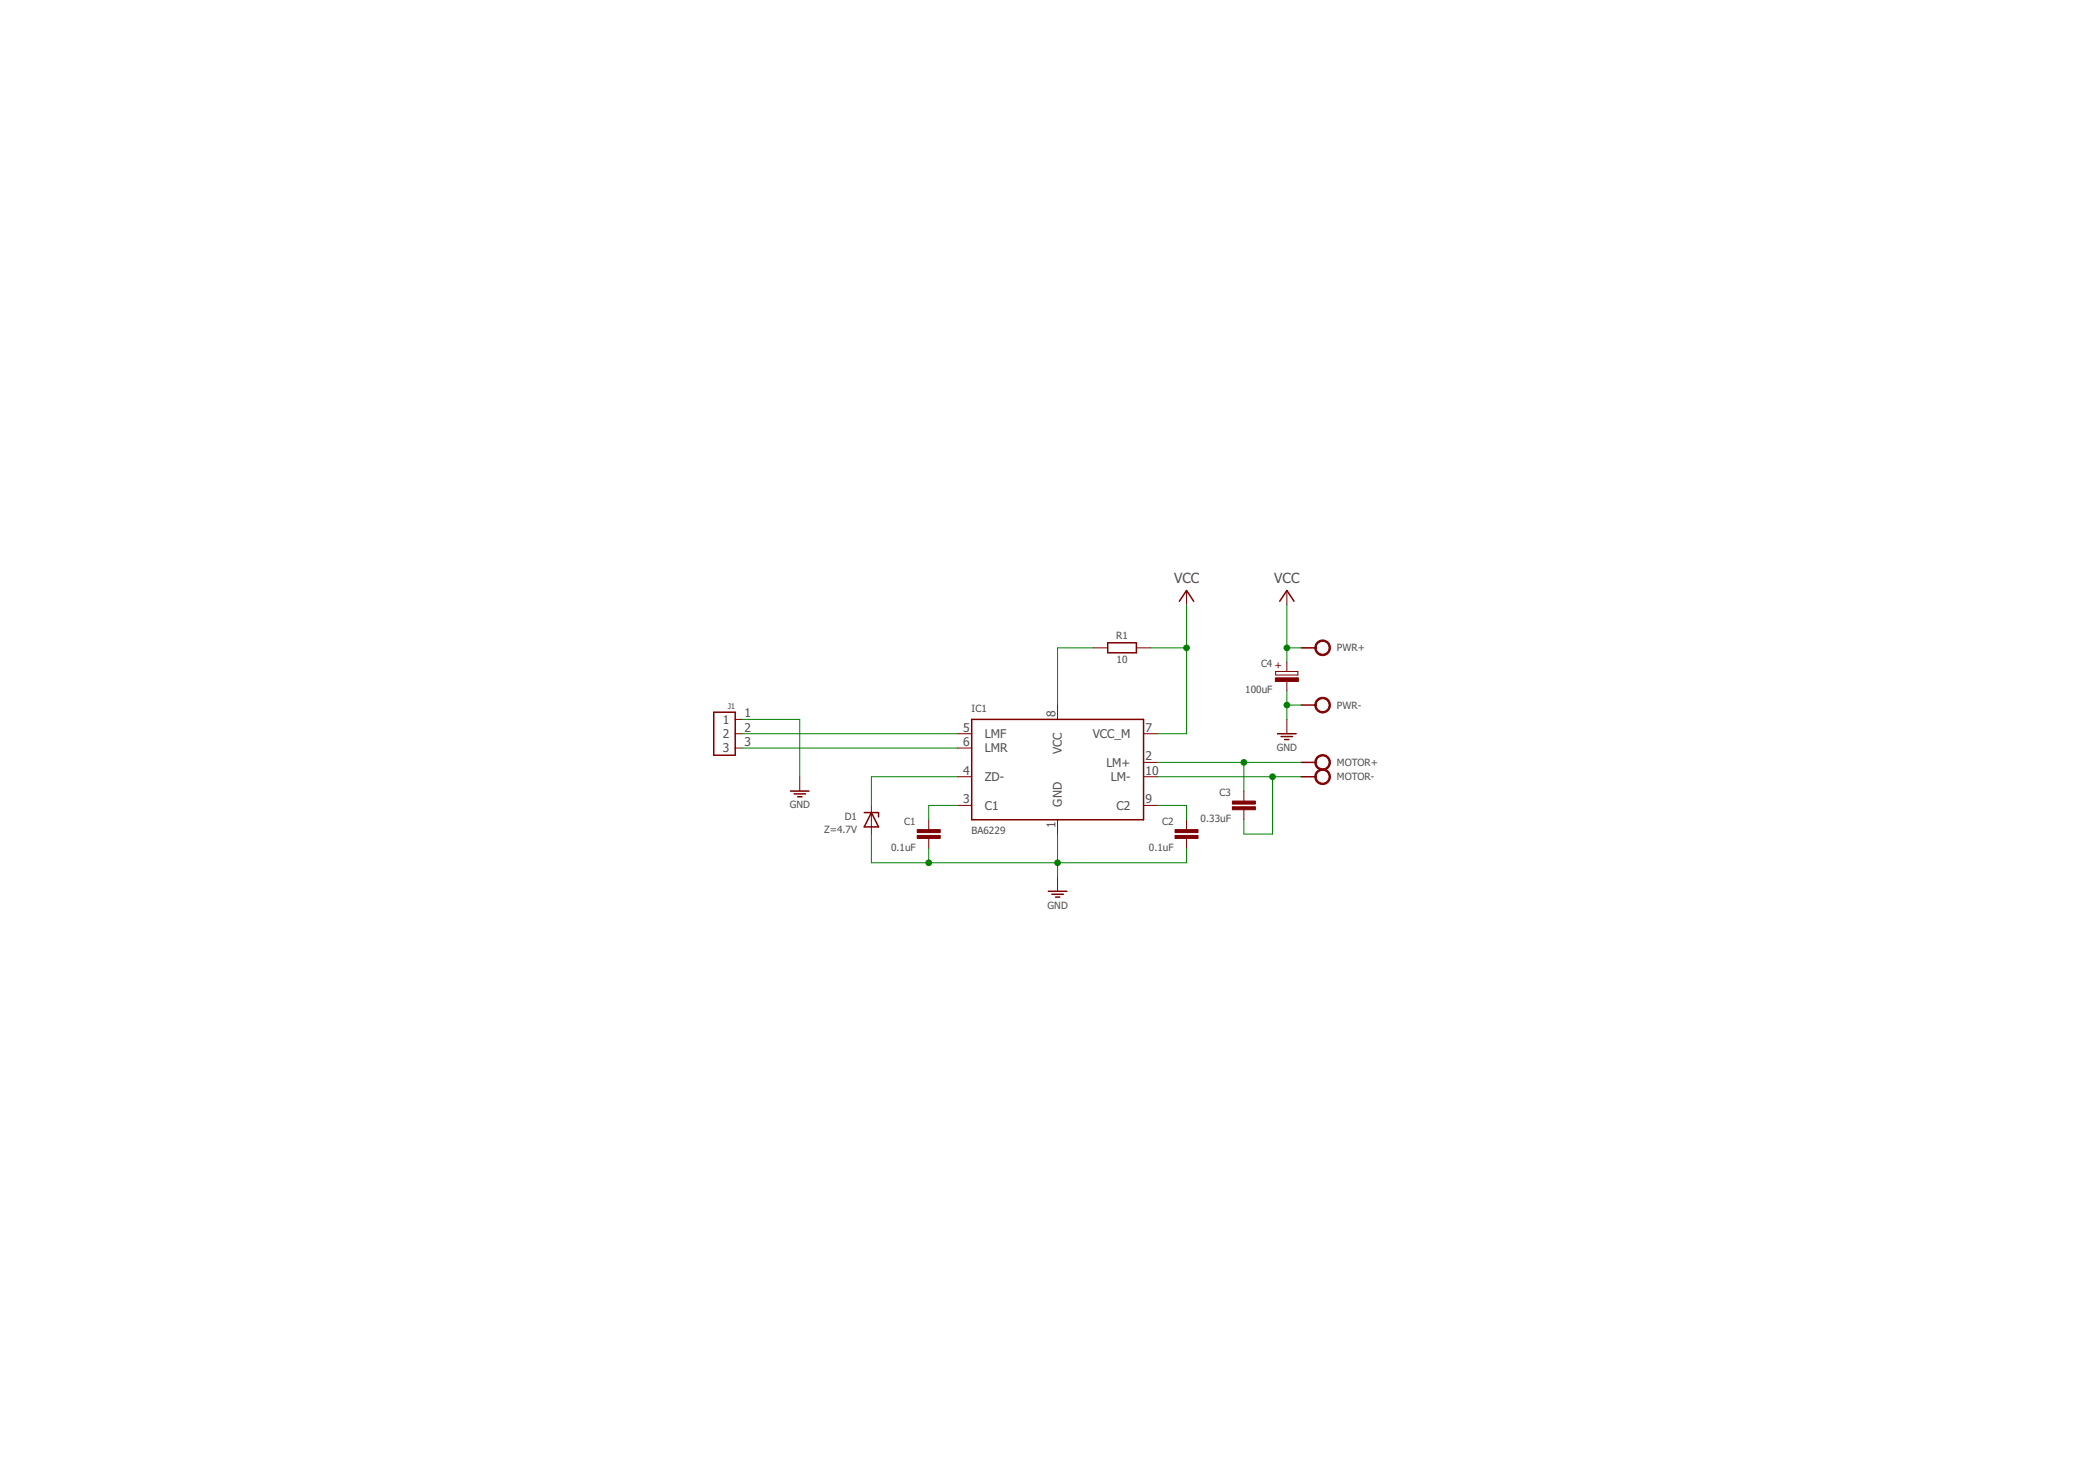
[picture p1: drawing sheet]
<?xml version="1.0" encoding="utf-8"?>
<!DOCTYPE eagle SYSTEM "eagle.dtd">
<eagle version="7.6.0">
<drawing>
<settings>
<setting alwaysvectorfont="no"/>
<setting verticaltext="up"/>
</settings>
<grid distance="0.05" unitdist="inch" unit="inch" style="lines" multiple="2" display="yes" altdistance="0.025" altunitdist="inch" altunit="inch"/>
<schematic xreflabel="%F%N/%S.%C%R" xrefpart="/%S.%C%R">
<libraries>
<library name="ic">
<symbols>
<symbol name="BA6229">
<wire x1="-15.24" y1="8.89" x2="-15.24" y2="-8.89" width="0.254" layer="94"/>
<wire x1="-15.24" y1="-8.89" x2="15.24" y2="-8.89" width="0.254" layer="94"/>
<wire x1="15.24" y1="-8.89" x2="15.24" y2="8.89" width="0.254" layer="94"/>
<wire x1="-15.24" y1="8.89" x2="15.24" y2="8.89" width="0.254" layer="94"/>
<pin name="ZD-" x="-17.78" y="-1.27" length="short"/>
<pin name="VCC_M" x="17.78" y="6.35" length="short" rot="R180"/>
<pin name="LM+" x="17.78" y="1.27" length="short" rot="R180"/>
<pin name="LM-" x="17.78" y="-1.27" length="short" rot="R180"/>
<pin name="VCC" x="0" y="11.43" length="short" rot="R270"/>
<pin name="LMR" x="-17.78" y="3.81" length="short"/>
<pin name="LMF" x="-17.78" y="6.35" length="short"/>
<pin name="GND" x="0" y="-11.43" length="short" rot="R90"/>
<pin name="C1" x="-17.78" y="-6.35" length="short"/>
<text x="-15.24" y="10.16" size="1.27" layer="95">&gt;NAME</text>
<text x="-15.24" y="-10.16" size="1.27" layer="96" align="top-left">&gt;VALUE</text>
<pin name="C2" x="17.78" y="-6.35" length="short" rot="R180"/>
</symbol>
</symbols>
<devicesets>
<deviceset name="BA6229">
<gates>
<gate name="G$1" symbol="BA6229" x="0" y="0"/>
</gates>
<devices>
<device name="" package="SIL10">
<connects>
<connect gate="G$1" pin="C1" pad="3"/>
<connect gate="G$1" pin="C2" pad="9"/>
<connect gate="G$1" pin="GND" pad="1"/>
<connect gate="G$1" pin="LM+" pad="2"/>
<connect gate="G$1" pin="LM-" pad="10"/>
<connect gate="G$1" pin="LMF" pad="5"/>
<connect gate="G$1" pin="LMR" pad="6"/>
<connect gate="G$1" pin="VCC" pad="8"/>
<connect gate="G$1" pin="VCC_M" pad="7"/>
<connect gate="G$1" pin="ZD-" pad="4"/>
</connects>
<technologies>
<technology name=""/>
</technologies>
</device>
</devices>
</deviceset>
</devicesets>
</library>
<library name="pad">
<symbols>
<symbol name="GND">
<wire x1="-1.651" y1="0" x2="1.651" y2="0" width="0.254" layer="94"/>
<text x="0" y="-1.778" size="1.27" layer="96" align="top-center">&gt;VALUE</text>
<pin name="GND" x="0" y="2.54" visible="off" length="short" direction="sup" rot="R270"/>
<wire x1="-1.016" y1="-0.508" x2="1.016" y2="-0.508" width="0.254" layer="94"/>
<wire x1="-0.381" y1="-1.016" x2="0.381" y2="-1.016" width="0.254" layer="94"/>
</symbol>
<symbol name="SPAD">
<pin name="P$1" x="0" y="0" visible="off" length="point" direction="pas" function="dot"/>
<wire x1="0" y1="0" x2="-2.54" y2="0" width="0.254" layer="94"/>
<circle x="-3.81" y="0" radius="1.27" width="0.254" layer="94"/>
<text x="-6.35" y="0" size="1.27" layer="95" align="center-right">&gt;NAME</text>
</symbol>
<symbol name="VCC">
<wire x1="1.27" y1="0.635" x2="0" y2="2.54" width="0.254" layer="94"/>
<wire x1="0" y1="2.54" x2="-1.27" y2="0.635" width="0.254" layer="94"/>
<text x="0" y="3.81" size="1.778" layer="96" align="bottom-center">&gt;VALUE</text>
<pin name="VCC" x="0" y="0" visible="off" length="short" direction="sup" rot="R90"/>
</symbol>
</symbols>
<devicesets>
<deviceset name="GND" prefix="S">
<gates>
<gate name="1" symbol="GND" x="0" y="0"/>
</gates>
<devices>
<device name="">
<technologies>
<technology name=""/>
</technologies>
</device>
</devices>
</deviceset>
<deviceset name="VCC">
<gates>
<gate name="G$1" symbol="VCC" x="0" y="0"/>
</gates>
<devices>
<device name="">
<technologies>
<technology name=""/>
</technologies>
</device>
</devices>
</deviceset>
<deviceset name="SPAD" prefix="J">
<gates>
<gate name="1" symbol="SPAD" x="0" y="0"/>
</gates>
<devices>
<device name="" package="SPAD">
<connects>
<connect gate="1" pin="P$1" pad="1"/>
</connects>
<technologies>
<technology name=""/>
</technologies>
</device>
</devices>
</deviceset>
</devicesets>
</library>
<library name="c">
<symbols>
<symbol name="C">
<text x="-2.286" y="1.651" size="1.27" layer="95" align="bottom-right">&gt;NAME</text>
<text x="-2.286" y="-1.651" size="1.27" layer="96" align="top-right">&gt;VALUE</text>
<pin name="1" x="0" y="2.54" visible="off" length="point" direction="pas" swaplevel="1" rot="R270"/>
<pin name="2" x="0" y="-2.54" visible="off" length="point" direction="pas" swaplevel="1" rot="R90"/>
<wire x1="0" y1="-2.54" x2="0" y2="-0.762" width="0.1524" layer="94"/>
<wire x1="0" y1="2.54" x2="0" y2="0.762" width="0.1524" layer="94"/>
<rectangle x1="-2.032" y1="-0.762" x2="2.032" y2="-0.254" layer="94"/>
<rectangle x1="-2.032" y1="0.254" x2="2.032" y2="0.762" layer="94"/>
</symbol>
<symbol name="CPOL">
<text x="-2.54" y="1.651" size="1.27" layer="95" align="bottom-right">&gt;NAME</text>
<text x="-0.9525" y="1.27" size="1.27" layer="94" rot="R90">+</text>
<text x="-2.54" y="-1.651" size="1.27" layer="96" align="top-right">&gt;VALUE</text>
<pin name="-" x="0" y="-2.54" visible="off" length="point" direction="pas" rot="R90"/>
<pin name="+" x="0" y="2.54" visible="off" length="point" direction="pas" rot="R270"/>
<wire x1="0" y1="-2.54" x2="0" y2="-0.762" width="0.1524" layer="94"/>
<wire x1="0" y1="2.54" x2="0" y2="0.889" width="0.1524" layer="94"/>
<rectangle x1="-2.032" y1="-0.889" x2="2.032" y2="-0.254" layer="94"/>
<wire x1="-1.9685" y1="0.889" x2="-1.9685" y2="0.254" width="0.127" layer="94"/>
<wire x1="-1.9685" y1="0.254" x2="1.9685" y2="0.254" width="0.127" layer="94"/>
<wire x1="1.9685" y1="0.254" x2="1.9685" y2="0.889" width="0.127" layer="94"/>
<wire x1="1.9685" y1="0.889" x2="0" y2="0.889" width="0.127" layer="94"/>
<wire x1="0" y1="0.889" x2="-1.9685" y2="0.889" width="0.127" layer="94"/>
</symbol>
</symbols>
<devicesets>
<deviceset name="C" prefix="C" uservalue="yes">
<gates>
<gate name="1" symbol="C" x="0" y="0"/>
</gates>
<devices>
<device name="025-024X044" package="C025-024X044">
<connects>
<connect gate="1" pin="1" pad="1"/>
<connect gate="1" pin="2" pad="2"/>
</connects>
<technologies>
<technology name=""/>
</technologies>
</device>
<device name="025-025X050" package="C025-025X050">
<connects>
<connect gate="1" pin="1" pad="1"/>
<connect gate="1" pin="2" pad="2"/>
</connects>
<technologies>
<technology name=""/>
</technologies>
</device>
<device name="025-030X050" package="C025-030X050">
<connects>
<connect gate="1" pin="1" pad="1"/>
<connect gate="1" pin="2" pad="2"/>
</connects>
<technologies>
<technology name=""/>
</technologies>
</device>
<device name="025-040X050" package="C025-040X050">
<connects>
<connect gate="1" pin="1" pad="1"/>
<connect gate="1" pin="2" pad="2"/>
</connects>
<technologies>
<technology name=""/>
</technologies>
</device>
<device name="025-050X050" package="C025-050X050">
<connects>
<connect gate="1" pin="1" pad="1"/>
<connect gate="1" pin="2" pad="2"/>
</connects>
<technologies>
<technology name=""/>
</technologies>
</device>
<device name="025-060X050" package="C025-060X050">
<connects>
<connect gate="1" pin="1" pad="1"/>
<connect gate="1" pin="2" pad="2"/>
</connects>
<technologies>
<technology name=""/>
</technologies>
</device>
<device name="050-024X044" package="C050-024X044">
<connects>
<connect gate="1" pin="1" pad="1"/>
<connect gate="1" pin="2" pad="2"/>
</connects>
<technologies>
<technology name=""/>
</technologies>
</device>
<device name="050-025X075" package="C050-025X075">
<connects>
<connect gate="1" pin="1" pad="1"/>
<connect gate="1" pin="2" pad="2"/>
</connects>
<technologies>
<technology name=""/>
</technologies>
</device>
<device name="050-045X075" package="C050-045X075">
<connects>
<connect gate="1" pin="1" pad="1"/>
<connect gate="1" pin="2" pad="2"/>
</connects>
<technologies>
<technology name=""/>
</technologies>
</device>
<device name="050-030X075" package="C050-030X075">
<connects>
<connect gate="1" pin="1" pad="1"/>
<connect gate="1" pin="2" pad="2"/>
</connects>
<technologies>
<technology name=""/>
</technologies>
</device>
<device name="050-050X075" package="C050-050X075">
<connects>
<connect gate="1" pin="1" pad="1"/>
<connect gate="1" pin="2" pad="2"/>
</connects>
<technologies>
<technology name=""/>
</technologies>
</device>
<device name="050-055X075" package="C050-055X075">
<connects>
<connect gate="1" pin="1" pad="1"/>
<connect gate="1" pin="2" pad="2"/>
</connects>
<technologies>
<technology name=""/>
</technologies>
</device>
<device name="050-075X075" package="C050-075X075">
<connects>
<connect gate="1" pin="1" pad="1"/>
<connect gate="1" pin="2" pad="2"/>
</connects>
<technologies>
<technology name=""/>
</technologies>
</device>
<device name="075-032X103" package="C075-032X103">
<connects>
<connect gate="1" pin="1" pad="1"/>
<connect gate="1" pin="2" pad="2"/>
</connects>
<technologies>
<technology name=""/>
</technologies>
</device>
<device name="075-042X103" package="C075-042X103">
<connects>
<connect gate="1" pin="1" pad="1"/>
<connect gate="1" pin="2" pad="2"/>
</connects>
<technologies>
<technology name=""/>
</technologies>
</device>
<device name="075-052X106" package="C075-052X106">
<connects>
<connect gate="1" pin="1" pad="1"/>
<connect gate="1" pin="2" pad="2"/>
</connects>
<technologies>
<technology name=""/>
</technologies>
</device>
<device name="102-043X133" package="C102-043X133">
<connects>
<connect gate="1" pin="1" pad="1"/>
<connect gate="1" pin="2" pad="2"/>
</connects>
<technologies>
<technology name=""/>
</technologies>
</device>
<device name="102-054X133" package="C102-054X133">
<connects>
<connect gate="1" pin="1" pad="1"/>
<connect gate="1" pin="2" pad="2"/>
</connects>
<technologies>
<technology name=""/>
</technologies>
</device>
<device name="102-064X133" package="C102-064X133">
<connects>
<connect gate="1" pin="1" pad="1"/>
<connect gate="1" pin="2" pad="2"/>
</connects>
<technologies>
<technology name=""/>
</technologies>
</device>
<device name="150-054X183" package="C150-054X183">
<connects>
<connect gate="1" pin="1" pad="1"/>
<connect gate="1" pin="2" pad="2"/>
</connects>
<technologies>
<technology name=""/>
</technologies>
</device>
<device name="150-064X183" package="C150-064X183">
<connects>
<connect gate="1" pin="1" pad="1"/>
<connect gate="1" pin="2" pad="2"/>
</connects>
<technologies>
<technology name=""/>
</technologies>
</device>
<device name="150-072X183" package="C150-072X183">
<connects>
<connect gate="1" pin="1" pad="1"/>
<connect gate="1" pin="2" pad="2"/>
</connects>
<technologies>
<technology name=""/>
</technologies>
</device>
<device name="150-084X183" package="C150-084X183">
<connects>
<connect gate="1" pin="1" pad="1"/>
<connect gate="1" pin="2" pad="2"/>
</connects>
<technologies>
<technology name=""/>
</technologies>
</device>
<device name="150-091X182" package="C150-091X182">
<connects>
<connect gate="1" pin="1" pad="1"/>
<connect gate="1" pin="2" pad="2"/>
</connects>
<technologies>
<technology name=""/>
</technologies>
</device>
<device name="050-035X075" package="C050-035X075">
<connects>
<connect gate="1" pin="1" pad="1"/>
<connect gate="1" pin="2" pad="2"/>
</connects>
<technologies>
<technology name=""/>
</technologies>
</device>
<device name="075-063X106" package="C075-063X106">
<connects>
<connect gate="1" pin="1" pad="1"/>
<connect gate="1" pin="2" pad="2"/>
</connects>
<technologies>
<technology name=""/>
</technologies>
</device>
<device name="025-020X036" package="C025-020X036">
<connects>
<connect gate="1" pin="1" pad="1"/>
<connect gate="1" pin="2" pad="2"/>
</connects>
<technologies>
<technology name=""/>
</technologies>
</device>
<device name="050-020X036" package="C050-020X036">
<connects>
<connect gate="1" pin="1" pad="1"/>
<connect gate="1" pin="2" pad="2"/>
</connects>
<technologies>
<technology name=""/>
</technologies>
</device>
<device name="025-015X024" package="C025-015X024">
<connects>
<connect gate="1" pin="1" pad="1"/>
<connect gate="1" pin="2" pad="2"/>
</connects>
<technologies>
<technology name=""/>
</technologies>
</device>
<device name="025-025X060" package="C050-025X060">
<connects>
<connect gate="1" pin="1" pad="1"/>
<connect gate="1" pin="2" pad="2"/>
</connects>
<technologies>
<technology name=""/>
</technologies>
</device>
<device name="050-024X044/V" package="C050-024X044/V">
<connects>
<connect gate="1" pin="1" pad="1"/>
<connect gate="1" pin="2" pad="2"/>
</connects>
<technologies>
<technology name=""/>
</technologies>
</device>
<device name="050-025X075/V" package="C050-025X075/V">
<connects>
<connect gate="1" pin="1" pad="1"/>
<connect gate="1" pin="2" pad="2"/>
</connects>
<technologies>
<technology name=""/>
</technologies>
</device>
<device name="050-020X036/V" package="C050-020X036/V">
<connects>
<connect gate="1" pin="1" pad="1"/>
<connect gate="1" pin="2" pad="2"/>
</connects>
<technologies>
<technology name=""/>
</technologies>
</device>
<device name="050-020X044/V" package="C050-020X044/V">
<connects>
<connect gate="1" pin="1" pad="1"/>
<connect gate="1" pin="2" pad="2"/>
</connects>
<technologies>
<technology name=""/>
</technologies>
</device>
<device name="050-020X044" package="C050-020X044">
<connects>
<connect gate="1" pin="1" pad="1"/>
<connect gate="1" pin="2" pad="2"/>
</connects>
<technologies>
<technology name=""/>
</technologies>
</device>
</devices>
</deviceset>
<deviceset name="CPOL" prefix="C" uservalue="yes">
<gates>
<gate name="G$1" symbol="CPOL" x="0" y="0"/>
</gates>
<devices>
<device name="E15-5AXIAL" package="E15-5">
<connects>
<connect gate="G$1" pin="+" pad="+"/>
<connect gate="G$1" pin="-" pad="-"/>
</connects>
<technologies>
<technology name=""/>
</technologies>
</device>
<device name="E15-6AXIAL" package="E15-6">
<connects>
<connect gate="G$1" pin="+" pad="+"/>
<connect gate="G$1" pin="-" pad="-"/>
</connects>
<technologies>
<technology name=""/>
</technologies>
</device>
<device name="E15-9AXIAL" package="E15-9">
<connects>
<connect gate="G$1" pin="+" pad="+"/>
<connect gate="G$1" pin="-" pad="-"/>
</connects>
<technologies>
<technology name=""/>
</technologies>
</device>
<device name="E2.5-4R" package="E2,5-4R">
<connects>
<connect gate="G$1" pin="+" pad="+"/>
<connect gate="G$1" pin="-" pad="-"/>
</connects>
<technologies>
<technology name=""/>
</technologies>
</device>
<device name="E2.5-5" package="E2,5-5">
<connects>
<connect gate="G$1" pin="+" pad="+"/>
<connect gate="G$1" pin="-" pad="-"/>
</connects>
<technologies>
<technology name=""/>
</technologies>
</device>
<device name="E2.5-6" package="E2,5-6">
<connects>
<connect gate="G$1" pin="+" pad="+"/>
<connect gate="G$1" pin="-" pad="-"/>
</connects>
<technologies>
<technology name=""/>
</technologies>
</device>
<device name="E2.5-7" package="E2,5-7">
<connects>
<connect gate="G$1" pin="+" pad="+"/>
<connect gate="G$1" pin="-" pad="-"/>
</connects>
<technologies>
<technology name=""/>
</technologies>
</device>
<device name="E2.5-4V" package="E2,5RE">
<connects>
<connect gate="G$1" pin="+" pad="+"/>
<connect gate="G$1" pin="-" pad="-"/>
</connects>
<technologies>
<technology name=""/>
</technologies>
</device>
<device name="E25-10AXIAL" package="E25-10">
<connects>
<connect gate="G$1" pin="+" pad="+"/>
<connect gate="G$1" pin="-" pad="-"/>
</connects>
<technologies>
<technology name=""/>
</technologies>
</device>
<device name="E25-9AXIAL" package="E25-9">
<connects>
<connect gate="G$1" pin="+" pad="+"/>
<connect gate="G$1" pin="-" pad="-"/>
</connects>
<technologies>
<technology name=""/>
</technologies>
</device>
<device name="E30-10AXIAL" package="E30-10">
<connects>
<connect gate="G$1" pin="+" pad="+"/>
<connect gate="G$1" pin="-" pad="-"/>
</connects>
<technologies>
<technology name=""/>
</technologies>
</device>
<device name="E30-12AXIAL" package="E30-12">
<connects>
<connect gate="G$1" pin="+" pad="+"/>
<connect gate="G$1" pin="-" pad="-"/>
</connects>
<technologies>
<technology name=""/>
</technologies>
</device>
<device name="E30-16AXIAL" package="E30-16">
<connects>
<connect gate="G$1" pin="+" pad="+"/>
<connect gate="G$1" pin="-" pad="-"/>
</connects>
<technologies>
<technology name=""/>
</technologies>
</device>
<device name="E35-12AXIAL" package="E35-12">
<connects>
<connect gate="G$1" pin="+" pad="+"/>
<connect gate="G$1" pin="-" pad="-"/>
</connects>
<technologies>
<technology name=""/>
</technologies>
</device>
<device name="E35-14AXIAL" package="E35-14">
<connects>
<connect gate="G$1" pin="+" pad="+"/>
<connect gate="G$1" pin="-" pad="-"/>
</connects>
<technologies>
<technology name=""/>
</technologies>
</device>
<device name="E35-16AXIAL" package="E35-16">
<connects>
<connect gate="G$1" pin="+" pad="+"/>
<connect gate="G$1" pin="-" pad="-"/>
</connects>
<technologies>
<technology name=""/>
</technologies>
</device>
<device name="E35-18AXIAL" package="E35-18">
<connects>
<connect gate="G$1" pin="+" pad="+"/>
<connect gate="G$1" pin="-" pad="-"/>
</connects>
<technologies>
<technology name=""/>
</technologies>
</device>
<device name="E45-16AXIAL" package="E45-16">
<connects>
<connect gate="G$1" pin="+" pad="+"/>
<connect gate="G$1" pin="-" pad="-"/>
</connects>
<technologies>
<technology name=""/>
</technologies>
</device>
<device name="E45-18AXIAL" package="E45-18">
<connects>
<connect gate="G$1" pin="+" pad="+"/>
<connect gate="G$1" pin="-" pad="-"/>
</connects>
<technologies>
<technology name=""/>
</technologies>
</device>
<device name="E45-21AXIAL" package="E45-21">
<connects>
<connect gate="G$1" pin="+" pad="+"/>
<connect gate="G$1" pin="-" pad="-"/>
</connects>
<technologies>
<technology name=""/>
</technologies>
</device>
<device name="E45-22AXIAL" package="E45-22">
<connects>
<connect gate="G$1" pin="+" pad="+"/>
<connect gate="G$1" pin="-" pad="-"/>
</connects>
<technologies>
<technology name=""/>
</technologies>
</device>
<device name="E45-25AXIAL" package="E45-25">
<connects>
<connect gate="G$1" pin="+" pad="+"/>
<connect gate="G$1" pin="-" pad="-"/>
</connects>
<technologies>
<technology name=""/>
</technologies>
</device>
<device name="E5-10.5" package="E5-10,5">
<connects>
<connect gate="G$1" pin="+" pad="+"/>
<connect gate="G$1" pin="-" pad="-"/>
</connects>
<technologies>
<technology name=""/>
</technologies>
</device>
<device name="E5-13" package="E5-13">
<connects>
<connect gate="G$1" pin="+" pad="+"/>
<connect gate="G$1" pin="-" pad="-"/>
</connects>
<technologies>
<technology name=""/>
</technologies>
</device>
<device name="E5-4" package="E5-4">
<connects>
<connect gate="G$1" pin="+" pad="+"/>
<connect gate="G$1" pin="-" pad="-"/>
</connects>
<technologies>
<technology name=""/>
</technologies>
</device>
<device name="E5-5" package="E5-5">
<connects>
<connect gate="G$1" pin="+" pad="+"/>
<connect gate="G$1" pin="-" pad="-"/>
</connects>
<technologies>
<technology name=""/>
</technologies>
</device>
<device name="E5-6" package="E5-6">
<connects>
<connect gate="G$1" pin="+" pad="+"/>
<connect gate="G$1" pin="-" pad="-"/>
</connects>
<technologies>
<technology name=""/>
</technologies>
</device>
<device name="E5-8.5" package="E5-8,5">
<connects>
<connect gate="G$1" pin="+" pad="+"/>
<connect gate="G$1" pin="-" pad="-"/>
</connects>
<technologies>
<technology name=""/>
</technologies>
</device>
<device name="E50-25AXIAL" package="E50-25">
<connects>
<connect gate="G$1" pin="+" pad="+"/>
<connect gate="G$1" pin="-" pad="-"/>
</connects>
<technologies>
<technology name=""/>
</technologies>
</device>
<device name="E50-30AXIAL" package="E50-30">
<connects>
<connect gate="G$1" pin="+" pad="+"/>
<connect gate="G$1" pin="-" pad="-"/>
</connects>
<technologies>
<technology name=""/>
</technologies>
</device>
<device name="E55-25AXIAL" package="E55-25">
<connects>
<connect gate="G$1" pin="+" pad="+"/>
<connect gate="G$1" pin="-" pad="-"/>
</connects>
<technologies>
<technology name=""/>
</technologies>
</device>
<device name="E55-30AXIAL" package="E55-30">
<connects>
<connect gate="G$1" pin="+" pad="+"/>
<connect gate="G$1" pin="-" pad="-"/>
</connects>
<technologies>
<technology name=""/>
</technologies>
</device>
<device name="E5-9VAXIAL" package="E5R">
<connects>
<connect gate="G$1" pin="+" pad="+"/>
<connect gate="G$1" pin="-" pad="-"/>
</connects>
<technologies>
<technology name=""/>
</technologies>
</device>
<device name="E7.5-16" package="E7,5-16">
<connects>
<connect gate="G$1" pin="+" pad="+"/>
<connect gate="G$1" pin="-" pad="-"/>
</connects>
<technologies>
<technology name=""/>
</technologies>
</device>
<device name="E7.5-18" package="E7,5-18">
<connects>
<connect gate="G$1" pin="+" pad="+"/>
<connect gate="G$1" pin="-" pad="-"/>
</connects>
<technologies>
<technology name=""/>
</technologies>
</device>
<device name="E2,5-6E" package="E2,5-6E">
<connects>
<connect gate="G$1" pin="+" pad="+"/>
<connect gate="G$1" pin="-" pad="-"/>
</connects>
<technologies>
<technology name=""/>
</technologies>
</device>
<device name="E2,5-4" package="E2,5-4">
<connects>
<connect gate="G$1" pin="+" pad="+"/>
<connect gate="G$1" pin="-" pad="-"/>
</connects>
<technologies>
<technology name=""/>
</technologies>
</device>
<device name="E2,5-3" package="E2,5-3">
<connects>
<connect gate="G$1" pin="+" pad="+"/>
<connect gate="G$1" pin="-" pad="-"/>
</connects>
<technologies>
<technology name=""/>
</technologies>
</device>
<device name="E2,5-4/V" package="E2.5-4/V">
<connects>
<connect gate="G$1" pin="+" pad="+"/>
<connect gate="G$1" pin="-" pad="-"/>
</connects>
<technologies>
<technology name=""/>
</technologies>
</device>
<device name="E2,5-5/V" package="E2,5-5/V">
<connects>
<connect gate="G$1" pin="+" pad="+"/>
<connect gate="G$1" pin="-" pad="-"/>
</connects>
<technologies>
<technology name=""/>
</technologies>
</device>
<device name="E5-5/V" package="E5-5/V">
<connects>
<connect gate="G$1" pin="+" pad="+"/>
<connect gate="G$1" pin="-" pad="-"/>
</connects>
<technologies>
<technology name=""/>
</technologies>
</device>
</devices>
</deviceset>
</devicesets>
</library>
<library name="d">
<symbols>
<symbol name="ZD">
<pin name="A" x="0" y="-2.54" visible="off" length="short" direction="pas" rot="R90"/>
<pin name="C" x="0" y="2.54" visible="off" length="short" direction="pas" rot="R270"/>
<text x="-2.54" y="0" size="1.27" layer="95" align="bottom-right">&gt;NAME</text>
<text x="-2.54" y="-2.286" size="1.27" layer="96" align="bottom-right">&gt;VALUE</text>
<wire x1="1.27" y1="-1.27" x2="0" y2="1.27" width="0.254" layer="94"/>
<wire x1="0" y1="1.27" x2="-1.27" y2="-1.27" width="0.254" layer="94"/>
<wire x1="-1.27" y1="1.27" x2="0" y2="1.27" width="0.254" layer="94"/>
<wire x1="-1.27" y1="-1.27" x2="1.27" y2="-1.27" width="0.254" layer="94"/>
<wire x1="0" y1="1.27" x2="1.27" y2="1.27" width="0.254" layer="94"/>
<wire x1="1.27" y1="0.508" x2="1.27" y2="1.27" width="0.254" layer="94"/>
</symbol>
</symbols>
<devicesets>
<deviceset name="Z-DIODE" prefix="D">
<gates>
<gate name="G$1" symbol="ZD" x="0" y="0"/>
</gates>
<devices>
<device name="Z10" package="DO35Z10">
<connects>
<connect gate="G$1" pin="A" pad="A"/>
<connect gate="G$1" pin="C" pad="C"/>
</connects>
<technologies>
<technology name=""/>
</technologies>
</device>
<device name="Z7" package="DO35Z7">
<connects>
<connect gate="G$1" pin="A" pad="A"/>
<connect gate="G$1" pin="C" pad="C"/>
</connects>
<technologies>
<technology name=""/>
</technologies>
</device>
<device name="Z5" package="DO35Z5">
<connects>
<connect gate="G$1" pin="A" pad="A"/>
<connect gate="G$1" pin="C" pad="C"/>
</connects>
<technologies>
<technology name=""/>
</technologies>
</device>
<device name="Z2_54" package="DO35Z2_54">
<connects>
<connect gate="G$1" pin="A" pad="A"/>
<connect gate="G$1" pin="C" pad="C"/>
</connects>
<technologies>
<technology name=""/>
</technologies>
</device>
<device name="Z2_54A" package="DO35Z2_54A">
<connects>
<connect gate="G$1" pin="A" pad="A"/>
<connect gate="G$1" pin="C" pad="C"/>
</connects>
<technologies>
<technology name=""/>
</technologies>
</device>
<device name="Z12" package="DO34Z12">
<connects>
<connect gate="G$1" pin="A" pad="A1"/>
<connect gate="G$1" pin="C" pad="C1"/>
</connects>
<technologies>
<technology name=""/>
</technologies>
</device>
<device name="34Z7" package="DO34Z7">
<connects>
<connect gate="G$1" pin="A" pad="A"/>
<connect gate="G$1" pin="C" pad="C"/>
</connects>
<technologies>
<technology name=""/>
</technologies>
</device>
<device name="34Z5" package="DO34Z5">
<connects>
<connect gate="G$1" pin="A" pad="A"/>
<connect gate="G$1" pin="C" pad="C"/>
</connects>
<technologies>
<technology name=""/>
</technologies>
</device>
<device name="34Z2,5" package="DO34Z2,5">
<connects>
<connect gate="G$1" pin="A" pad="A"/>
<connect gate="G$1" pin="C" pad="C"/>
</connects>
<technologies>
<technology name=""/>
</technologies>
</device>
<device name="34Z2,5-A" package="DO34Z2,5-A">
<connects>
<connect gate="G$1" pin="A" pad="A"/>
<connect gate="G$1" pin="C" pad="C"/>
</connects>
<technologies>
<technology name=""/>
</technologies>
</device>
<device name="34Z10" package="DO34Z10">
<connects>
<connect gate="G$1" pin="A" pad="A"/>
<connect gate="G$1" pin="C" pad="C"/>
</connects>
<technologies>
<technology name=""/>
</technologies>
</device>
<device name="34Z7V" package="DO34Z7V">
<connects>
<connect gate="G$1" pin="A" pad="A"/>
<connect gate="G$1" pin="C" pad="C"/>
</connects>
<technologies>
<technology name=""/>
</technologies>
</device>
<device name="34Z10V" package="DO34Z10V">
<connects>
<connect gate="G$1" pin="A" pad="A"/>
<connect gate="G$1" pin="C" pad="C"/>
</connects>
<technologies>
<technology name=""/>
</technologies>
</device>
<device name="34Z12V" package="DO34Z12V">
<connects>
<connect gate="G$1" pin="A" pad="A"/>
<connect gate="G$1" pin="C" pad="C"/>
</connects>
<technologies>
<technology name=""/>
</technologies>
</device>
<device name="34Z5V" package="DO34Z5V">
<connects>
<connect gate="G$1" pin="A" pad="A"/>
<connect gate="G$1" pin="C" pad="C"/>
</connects>
<technologies>
<technology name=""/>
</technologies>
</device>
</devices>
</deviceset>
</devicesets>
</library>
<library name="r">
<symbols>
<symbol name="R-1">
<text x="0" y="1.4986" size="1.27" layer="95" align="bottom-center">&gt;NAME</text>
<pin name="2" x="5.08" y="0" visible="off" length="short" direction="pas" swaplevel="1" rot="R180"/>
<pin name="1" x="-5.08" y="0" visible="off" length="short" direction="pas" swaplevel="1"/>
<wire x1="-2.54" y1="-0.889" x2="2.54" y2="-0.889" width="0.254" layer="94"/>
<wire x1="2.54" y1="0.889" x2="-2.54" y2="0.889" width="0.254" layer="94"/>
<wire x1="2.54" y1="-0.889" x2="2.54" y2="0.889" width="0.254" layer="94"/>
<wire x1="-2.54" y1="-0.889" x2="-2.54" y2="0.889" width="0.254" layer="94"/>
<text x="0" y="-1.4986" size="1.27" layer="96" rot="R180" align="bottom-center">&gt;VALUE</text>
</symbol>
</symbols>
<devicesets>
<deviceset name="R-H" prefix="R" uservalue="yes">
<gates>
<gate name="G$1" symbol="R-1" x="0" y="0"/>
</gates>
<devices>
<device name="0202/10" package="0202/10">
<connects>
<connect gate="G$1" pin="1" pad="1"/>
<connect gate="G$1" pin="2" pad="2"/>
</connects>
<technologies>
<technology name=""/>
</technologies>
</device>
<device name="0202/10-V" package="0202/10-V">
<connects>
<connect gate="G$1" pin="1" pad="1"/>
<connect gate="G$1" pin="2" pad="2"/>
</connects>
<technologies>
<technology name=""/>
</technologies>
</device>
<device name="0202/12" package="0202/12">
<connects>
<connect gate="G$1" pin="1" pad="1"/>
<connect gate="G$1" pin="2" pad="2"/>
</connects>
<technologies>
<technology name=""/>
</technologies>
</device>
<device name="0202/15" package="0202/15">
<connects>
<connect gate="G$1" pin="1" pad="1"/>
<connect gate="G$1" pin="2" pad="2"/>
</connects>
<technologies>
<technology name=""/>
</technologies>
</device>
<device name="0204/10" package="0204/10">
<connects>
<connect gate="G$1" pin="1" pad="1"/>
<connect gate="G$1" pin="2" pad="2"/>
</connects>
<technologies>
<technology name=""/>
</technologies>
</device>
<device name="0204/10-V" package="0204/10-V">
<connects>
<connect gate="G$1" pin="1" pad="1"/>
<connect gate="G$1" pin="2" pad="2"/>
</connects>
<technologies>
<technology name=""/>
</technologies>
</device>
<device name="0204/7" package="0204/7">
<connects>
<connect gate="G$1" pin="1" pad="1"/>
<connect gate="G$1" pin="2" pad="2"/>
</connects>
<technologies>
<technology name=""/>
</technologies>
</device>
<device name="0204/7-V" package="0204/7-V">
<connects>
<connect gate="G$1" pin="1" pad="1"/>
<connect gate="G$1" pin="2" pad="2"/>
</connects>
<technologies>
<technology name=""/>
</technologies>
</device>
<device name="0202/7-V" package="0202/7-V">
<connects>
<connect gate="G$1" pin="1" pad="1"/>
<connect gate="G$1" pin="2" pad="2"/>
</connects>
<technologies>
<technology name=""/>
</technologies>
</device>
<device name="0202/5" package="0202/5">
<connects>
<connect gate="G$1" pin="1" pad="1"/>
<connect gate="G$1" pin="2" pad="2"/>
</connects>
<technologies>
<technology name=""/>
</technologies>
</device>
<device name="0202/5-V" package="0202/5-V">
<connects>
<connect gate="G$1" pin="1" pad="1"/>
<connect gate="G$1" pin="2" pad="2"/>
</connects>
<technologies>
<technology name=""/>
</technologies>
</device>
<device name="0202/7" package="0202/7">
<connects>
<connect gate="G$1" pin="1" pad="1"/>
<connect gate="G$1" pin="2" pad="2"/>
</connects>
<technologies>
<technology name=""/>
</technologies>
</device>
<device name="0204/2-V" package="0204V">
<connects>
<connect gate="G$1" pin="1" pad="1"/>
<connect gate="G$1" pin="2" pad="2"/>
</connects>
<technologies>
<technology name=""/>
</technologies>
</device>
<device name="-V" package="0204V">
<connects>
<connect gate="G$1" pin="1" pad="1"/>
<connect gate="G$1" pin="2" pad="2"/>
</connects>
<technologies>
<technology name=""/>
</technologies>
</device>
<device name="-V-X" package="0204V">
<connects>
<connect gate="G$1" pin="1" pad="2"/>
<connect gate="G$1" pin="2" pad="1"/>
</connects>
<technologies>
<technology name=""/>
</technologies>
</device>
<device name="0204/12" package="0204/12">
<connects>
<connect gate="G$1" pin="1" pad="1"/>
<connect gate="G$1" pin="2" pad="2"/>
</connects>
<technologies>
<technology name=""/>
</technologies>
</device>
<device name="0204/12-V" package="0204/12-V">
<connects>
<connect gate="G$1" pin="1" pad="1"/>
<connect gate="G$1" pin="2" pad="2"/>
</connects>
<technologies>
<technology name=""/>
</technologies>
</device>
<device name="0204/15" package="0204/15">
<connects>
<connect gate="G$1" pin="1" pad="1"/>
<connect gate="G$1" pin="2" pad="2"/>
</connects>
<technologies>
<technology name=""/>
</technologies>
</device>
<device name="0204/15-V" package="0204/15-V">
<connects>
<connect gate="G$1" pin="1" pad="1"/>
<connect gate="G$1" pin="2" pad="2"/>
</connects>
<technologies>
<technology name=""/>
</technologies>
</device>
</devices>
</deviceset>
</devicesets>
</library>
<library name="pinconn">
<symbols>
<symbol name="PINCONN-3P">
<wire x1="-1.27" y1="3.81" x2="-1.27" y2="2.54" width="0.254" layer="94"/>
<wire x1="-1.27" y1="2.54" x2="-1.27" y2="0" width="0.254" layer="94"/>
<wire x1="-1.27" y1="0" x2="-1.27" y2="-2.54" width="0.254" layer="94"/>
<wire x1="-1.27" y1="-2.54" x2="-1.27" y2="-3.81" width="0.254" layer="94"/>
<wire x1="-1.27" y1="-3.81" x2="2.54" y2="-3.81" width="0.254" layer="94"/>
<wire x1="2.54" y1="-3.81" x2="2.54" y2="3.81" width="0.254" layer="94"/>
<wire x1="2.54" y1="3.81" x2="-1.27" y2="3.81" width="0.254" layer="94"/>
<pin name="2" x="-2.54" y="0" length="point"/>
<pin name="1" x="-2.54" y="-2.54" length="point"/>
<wire x1="-2.54" y1="0" x2="-1.27" y2="0" width="0.127" layer="94"/>
<wire x1="-2.54" y1="-2.54" x2="-1.27" y2="-2.54" width="0.127" layer="94"/>
<pin name="3" x="-2.54" y="2.54" length="point"/>
<wire x1="-2.54" y1="2.54" x2="-1.27" y2="2.54" width="0.127" layer="94"/>
<text x="-1.27" y="-4.445" size="1.016" layer="95" align="top-left">&gt;NAME</text>
</symbol>
</symbols>
<devicesets>
<deviceset name="CONN-3P" prefix="J">
<gates>
<gate name="G$1" symbol="PINCONN-3P" x="0" y="0"/>
</gates>
<devices>
<device name="-3P" package="CONN-3P">
<connects>
<connect gate="G$1" pin="1" pad="1"/>
<connect gate="G$1" pin="2" pad="2"/>
<connect gate="G$1" pin="3" pad="3"/>
</connects>
<technologies>
<technology name=""/>
</technologies>
</device>
</devices>
</deviceset>
</devicesets>
</library>
</libraries>
<attributes>
</attributes>
<variantdefs>
</variantdefs>
<classes>
<class number="0" name="default" width="0" drill="0">
</class>
</classes>
<parts>
<part name="IC1" library="ic" deviceset="BA6229" device=""/>
<part name="S1" library="pad" deviceset="GND" device=""/>
<part name="C1" library="c" deviceset="C" device="050-020X044" value="0.1uF"/>
<part name="C2" library="c" deviceset="C" device="050-020X044" value="0.1uF"/>
<part name="D1" library="d" deviceset="Z-DIODE" device="34Z7V" value="Z=4.7V"/>
<part name="R1" library="r" deviceset="R-H" device="0204/15-V" value="10"/>
<part name="C3" library="c" deviceset="C" device="050-020X044" value="0.33uF"/>
<part name="U$1" library="pad" deviceset="VCC" device=""/>
<part name="U$2" library="pad" deviceset="VCC" device=""/>
<part name="S2" library="pad" deviceset="GND" device=""/>
<part name="C4" library="c" deviceset="CPOL" device="E5-5/V" value="100uF"/>
<part name="J1" library="pinconn" deviceset="CONN-3P" device="-3P"/>
<part name="S3" library="pad" deviceset="GND" device=""/>
<part name="MOTOR+" library="pad" deviceset="SPAD" device=""/>
<part name="MOTOR-" library="pad" deviceset="SPAD" device=""/>
<part name="PWR+" library="pad" deviceset="SPAD" device=""/>
<part name="PWR-" library="pad" deviceset="SPAD" device=""/>
</parts>
<sheets>
<sheet>
<plain>
</plain>
<instances>
<instance part="IC1" gate="G$1" x="38.1" y="34.29"/>
<instance part="S1" gate="1" x="38.1" y="12.7"/>
<instance part="C1" gate="1" x="15.24" y="22.86"/>
<instance part="C2" gate="1" x="60.96" y="22.86"/>
<instance part="D1" gate="G$1" x="5.08" y="25.4"/>
<instance part="R1" gate="G$1" x="49.53" y="55.88"/>
<instance part="C3" gate="1" x="71.12" y="27.94"/>
<instance part="U$1" gate="G$1" x="60.96" y="63.5"/>
<instance part="U$2" gate="G$1" x="78.74" y="63.5" rot="MR0"/>
<instance part="S2" gate="1" x="78.74" y="40.64" rot="MR0"/>
<instance part="C4" gate="G$1" x="78.74" y="50.8"/>
<instance part="J1" gate="G$1" x="-20.32" y="40.64" rot="R180"/>
<instance part="S3" gate="1" x="-7.62" y="30.48"/>
<instance part="MOTOR+" gate="1" x="81.28" y="35.56" rot="R180"/>
<instance part="MOTOR-" gate="1" x="81.28" y="33.02" rot="R180"/>
<instance part="PWR+" gate="1" x="81.28" y="55.88" rot="R180"/>
<instance part="PWR-" gate="1" x="81.28" y="45.72" rot="R180"/>
</instances>
<busses>
</busses>
<nets>
<net name="GND" class="0">
<segment>
<pinref part="IC1" gate="G$1" pin="GND"/>
<pinref part="S1" gate="1" pin="GND"/>
<wire x1="38.1" y1="15.24" x2="38.1" y2="17.78" width="0.1524" layer="91"/>
<pinref part="C1" gate="1" pin="2"/>
<wire x1="38.1" y1="17.78" x2="38.1" y2="22.86" width="0.1524" layer="91"/>
<wire x1="15.24" y1="20.32" x2="15.24" y2="17.78" width="0.1524" layer="91"/>
<wire x1="15.24" y1="17.78" x2="38.1" y2="17.78" width="0.1524" layer="91"/>
<junction x="38.1" y="17.78"/>
<pinref part="C2" gate="1" pin="2"/>
<wire x1="60.96" y1="20.32" x2="60.96" y2="17.78" width="0.1524" layer="91"/>
<wire x1="60.96" y1="17.78" x2="38.1" y2="17.78" width="0.1524" layer="91"/>
<pinref part="D1" gate="G$1" pin="A"/>
<wire x1="5.08" y1="22.86" x2="5.08" y2="17.78" width="0.1524" layer="91"/>
<wire x1="5.08" y1="17.78" x2="15.24" y2="17.78" width="0.1524" layer="91"/>
<junction x="15.24" y="17.78"/>
</segment>
<segment>
<pinref part="S2" gate="1" pin="GND"/>
<wire x1="81.28" y1="45.72" x2="78.74" y2="45.72" width="0.1524" layer="91"/>
<wire x1="78.74" y1="45.72" x2="78.74" y2="43.18" width="0.1524" layer="91"/>
<pinref part="C4" gate="G$1" pin="-"/>
<wire x1="78.74" y1="48.26" x2="78.74" y2="45.72" width="0.1524" layer="91"/>
<junction x="78.74" y="45.72"/>
<pinref part="PWR-" gate="1" pin="P$1"/>
</segment>
<segment>
<pinref part="S3" gate="1" pin="GND"/>
<pinref part="J1" gate="G$1" pin="1"/>
<wire x1="-7.62" y1="33.02" x2="-7.62" y2="43.18" width="0.1524" layer="91"/>
<wire x1="-7.62" y1="43.18" x2="-17.78" y2="43.18" width="0.1524" layer="91"/>
</segment>
</net>
<net name="N$2" class="0">
<segment>
<pinref part="C2" gate="1" pin="1"/>
<pinref part="IC1" gate="G$1" pin="C2"/>
<wire x1="60.96" y1="25.4" x2="60.96" y2="27.94" width="0.1524" layer="91"/>
<wire x1="60.96" y1="27.94" x2="55.88" y2="27.94" width="0.1524" layer="91"/>
</segment>
</net>
<net name="N$3" class="0">
<segment>
<pinref part="C1" gate="1" pin="1"/>
<pinref part="IC1" gate="G$1" pin="C1"/>
<wire x1="15.24" y1="25.4" x2="15.24" y2="27.94" width="0.1524" layer="91"/>
<wire x1="15.24" y1="27.94" x2="20.32" y2="27.94" width="0.1524" layer="91"/>
</segment>
</net>
<net name="N$4" class="0">
<segment>
<pinref part="IC1" gate="G$1" pin="ZD-"/>
<pinref part="D1" gate="G$1" pin="C"/>
<wire x1="20.32" y1="33.02" x2="5.08" y2="33.02" width="0.1524" layer="91"/>
<wire x1="5.08" y1="33.02" x2="5.08" y2="27.94" width="0.1524" layer="91"/>
</segment>
</net>
<net name="N$1" class="0">
<segment>
<pinref part="IC1" gate="G$1" pin="LM+"/>
<wire x1="55.88" y1="35.56" x2="71.12" y2="35.56" width="0.1524" layer="91"/>
<pinref part="C3" gate="1" pin="1"/>
<wire x1="71.12" y1="35.56" x2="81.28" y2="35.56" width="0.1524" layer="91"/>
<wire x1="71.12" y1="35.56" x2="71.12" y2="30.48" width="0.1524" layer="91"/>
<junction x="71.12" y="35.56"/>
<pinref part="MOTOR+" gate="1" pin="P$1"/>
</segment>
</net>
<net name="N$6" class="0">
<segment>
<pinref part="IC1" gate="G$1" pin="LM-"/>
<wire x1="81.28" y1="33.02" x2="76.2" y2="33.02" width="0.1524" layer="91"/>
<pinref part="C3" gate="1" pin="2"/>
<wire x1="76.2" y1="33.02" x2="55.88" y2="33.02" width="0.1524" layer="91"/>
<wire x1="71.12" y1="25.4" x2="71.12" y2="22.86" width="0.1524" layer="91"/>
<wire x1="71.12" y1="22.86" x2="76.2" y2="22.86" width="0.1524" layer="91"/>
<wire x1="76.2" y1="22.86" x2="76.2" y2="33.02" width="0.1524" layer="91"/>
<junction x="76.2" y="33.02"/>
<pinref part="MOTOR-" gate="1" pin="P$1"/>
</segment>
</net>
<net name="N$8" class="0">
<segment>
<pinref part="IC1" gate="G$1" pin="VCC"/>
<wire x1="38.1" y1="55.88" x2="38.1" y2="45.72" width="0.1524" layer="91"/>
<pinref part="R1" gate="G$1" pin="1"/>
<wire x1="44.45" y1="55.88" x2="38.1" y2="55.88" width="0.1524" layer="91"/>
</segment>
</net>
<net name="VCC" class="0">
<segment>
<pinref part="IC1" gate="G$1" pin="VCC_M"/>
<wire x1="55.88" y1="40.64" x2="60.96" y2="40.64" width="0.1524" layer="91"/>
<pinref part="R1" gate="G$1" pin="2"/>
<wire x1="60.96" y1="40.64" x2="60.96" y2="55.88" width="0.1524" layer="91"/>
<wire x1="60.96" y1="55.88" x2="54.61" y2="55.88" width="0.1524" layer="91"/>
<pinref part="U$1" gate="G$1" pin="VCC"/>
<wire x1="60.96" y1="63.5" x2="60.96" y2="55.88" width="0.1524" layer="91"/>
<junction x="60.96" y="55.88"/>
</segment>
<segment>
<pinref part="U$2" gate="G$1" pin="VCC"/>
<wire x1="78.74" y1="53.34" x2="78.74" y2="55.88" width="0.1524" layer="91"/>
<pinref part="C4" gate="G$1" pin="+"/>
<wire x1="78.74" y1="55.88" x2="78.74" y2="63.5" width="0.1524" layer="91"/>
<junction x="78.74" y="55.88"/>
<pinref part="PWR+" gate="1" pin="P$1"/>
<wire x1="78.74" y1="55.88" x2="81.28" y2="55.88" width="0.1524" layer="91"/>
</segment>
</net>
<net name="N$5" class="0">
<segment>
<pinref part="IC1" gate="G$1" pin="LMF"/>
<pinref part="J1" gate="G$1" pin="2"/>
<wire x1="20.32" y1="40.64" x2="-17.78" y2="40.64" width="0.1524" layer="91"/>
</segment>
</net>
<net name="N$7" class="0">
<segment>
<pinref part="J1" gate="G$1" pin="3"/>
<pinref part="IC1" gate="G$1" pin="LMR"/>
<wire x1="-17.78" y1="38.1" x2="20.32" y2="38.1" width="0.1524" layer="91"/>
</segment>
</net>
</nets>
</sheet>
</sheets>
</schematic>
</drawing>
</eagle>
